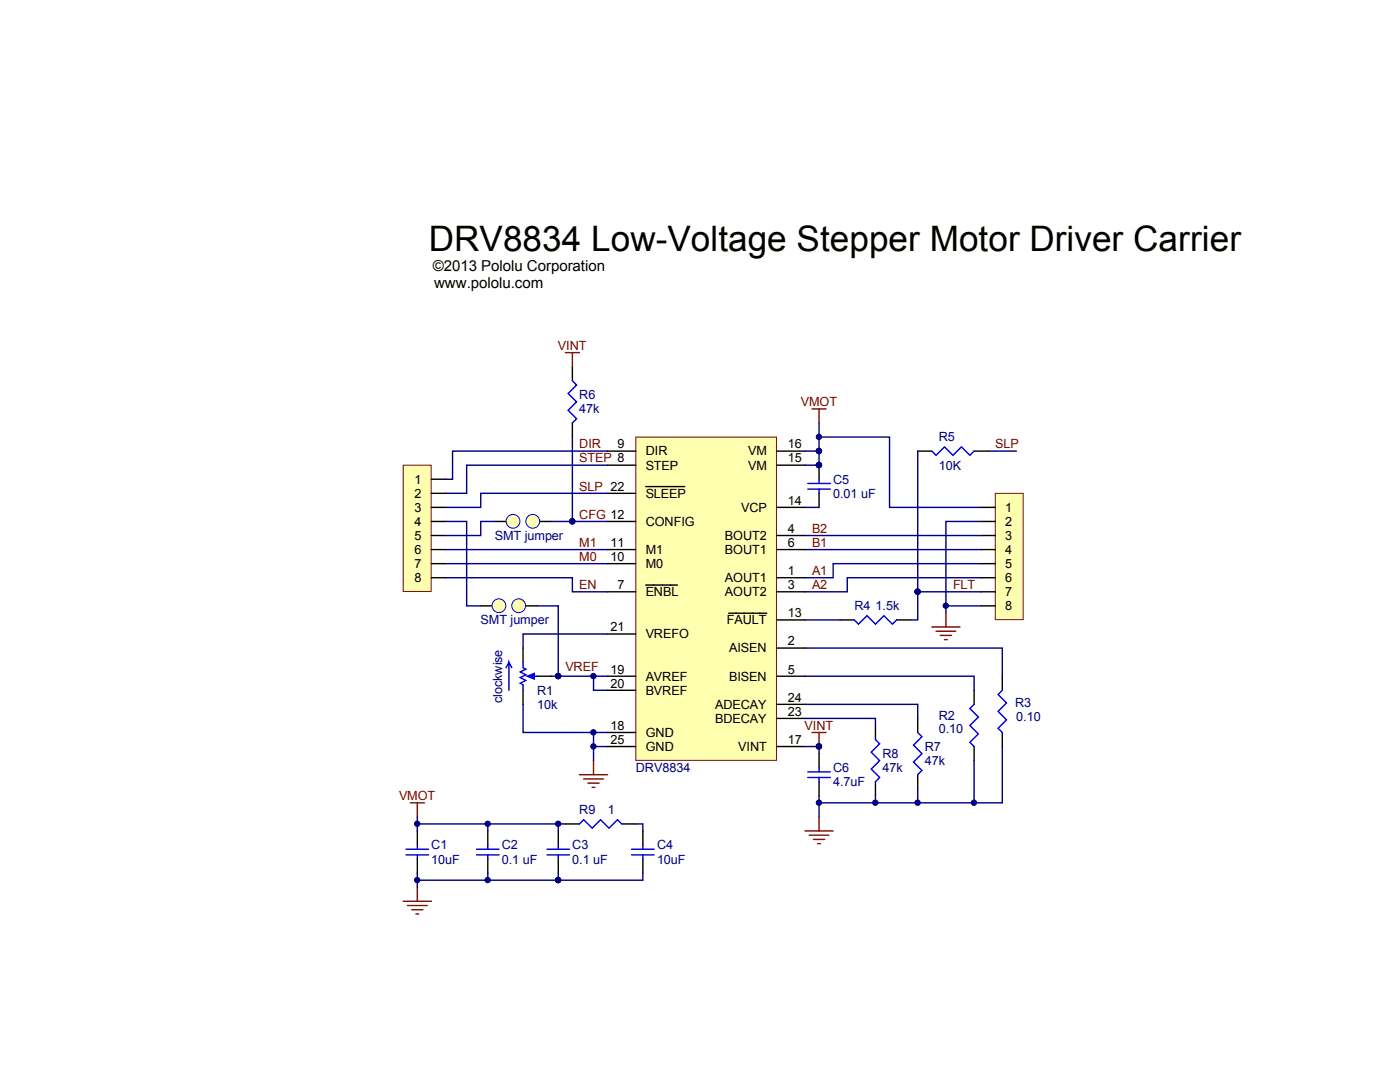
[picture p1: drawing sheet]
<svg xmlns="http://www.w3.org/2000/svg" width="271mm" height="208mm" viewBox="0 0 271 208" stroke-linecap="round" stroke-linejoin="round" font-family="sans-serif">
<path d="M158.5 90v2.7M158.5 95.4v2.7M158.5 145.8v2.7M158.5 151.2v2.7" fill="none" stroke="#000" stroke-width=".27"/>
<circle cx="158.5" cy="90" r=".52" fill="#000080" stroke="#000080" stroke-width=".19"/>
<path d="M156.3 93.5h4.4M156.3 94.6h4.4M158.5 92.7v.8M158.5 94.6v.8M156.3 149.3h4.4M156.3 150.4h4.4M158.5 148.5v.8M158.5 150.4v.8" fill="none" stroke="#00f" stroke-width=".27"/>
<path d="M157.1 79.1h2.8M158.5 79.1v2.7" fill="none" stroke="#800000" stroke-width=".27"/>
<path d="M192.6 95.4h5.4v24.5h-5.4z" fill="#ffffb0" stroke="#800000" stroke-width=".19"/>
<path d="M189.9 98.1h2.7M189.9 100.9h2.7M189.9 106.3h2.7M189.9 103.6h2.7M189.9 109h2.7M189.9 111.8h2.7M189.9 114.5h2.7M189.9 117.2h2.7" fill="none" stroke="#000" stroke-width=".27"/>
<path d="M78 90h5.4v24.4h-5.4z" fill="#ffffb0" stroke="#800000" stroke-width=".19"/>
<g fill="none" stroke="#000" stroke-width=".27">
<path d="M83.5 92.7h2.7M83.5 95.4h2.7M83.5 98.1h2.7M177.6 87.3h2.7M188.5 87.3h2.7M83.5 100.9h2.7M83.5 103.6h2.7M83.5 106.3h2.7M83.5 109h2.7M83.5 111.8h2.7M162.6 119.9h2.7M173.5 119.9h2.7"/>
<path d="M188.5 133.5v2.7M194 130.8v2.7M188.5 144.4v2.7M194 141.7v2.7M94.4 160.7v2.8M94.4 166.2v2.7M108 160.7v2.8M108 166.2v2.7"/>
</g>
<g fill="none" stroke="#000080" stroke-width=".27">
<path d="M117.6 87.3h-30v5.4h-1.4M117.6 90h-27.3v5.4h-4.1M158.5 84.5h13.6v13.6h17.8M191.2 87.3h5.5M86.2 111.8h24.6v2.7h6.8M86.2 106.3h31.4M86.2 109h31.4M155.8 103.6h34.1M155.8 106.3h34.1M155.8 119.9h6.8M183.1 117.2h6.8M189.9 100.9h-6.8v17.7"/>
<path d="M189.9 109h-28.7v2.8h-5.4M189.9 111.8h-25.9v2.7h-8.2M101.2 136.2v5.5h16.4M114.9 130.8v2.7h2.7M117.6 122.6h-16.4v2.8M155.8 130.8h32.7v2.7M155.8 125.4h38.2v5.4M80.8 158v2.7M94.4 159.4v1.3M114.9 144.4h2.7M114.9 141.7v5.4M158.5 153.9v4.1"/>
<path d="M188.5 147.1v8.2M194 144.4v10.9h-35.5M80.8 168.9v2.7M94.4 168.9v1.4"/>
</g>
<g fill="#000080" stroke="#000080" stroke-width=".19">
<circle cx="158.5" cy="84.5" r=".52"/>
<circle cx="183" cy="117.2" r=".52"/>
<circle cx="158.5" cy="144.4" r=".52"/>
<circle cx="114.8" cy="130.8" r=".52"/>
<circle cx="114.8" cy="144.4" r=".52"/>
<circle cx="188.5" cy="155.3" r=".52"/>
<circle cx="158.5" cy="155.3" r=".52"/>
<circle cx="94.4" cy="170.2" r=".52"/>
<circle cx="94.4" cy="159.4" r=".52"/>
<circle cx="114.8" cy="141.7" r=".52"/>
</g>
<g fill="none" stroke="#800000" stroke-width=".27">
<path d="M183.1 118.6v2.7M180.3 121.3h5.5M181.1 122.1h3.9M182 122.9h2.1M182.8 123.7h.5M79.4 155.3h2.7M80.8 155.3v2.7M112.1 149.9h5.5M113 150.7h3.8M113.8 151.5h2.2M114.6 152.3h.5M114.9 147.1v2.8"/>
<path d="M157.1 141.7h2.8M158.5 141.7v2.7M158.5 158v2.7M78 174.3h5.5M78.9 175.2h3.8M79.7 176h2.2M80.5 176.8h.5M80.8 171.6v2.7M155.8 160.7h5.4M156.6 161.6h3.8M157.4 162.4h2.2M158.2 163.2h.6"/>
</g>
<path d="M180.3 87.3l.8 .8 1.7-1.7 1.6 1.7 1.7-1.7 1.6 1.7 .8-.8M165.3 119.9l.8 .8 1.7-1.6 1.6 1.6 1.7-1.6 1.6 1.6 .8-.8M188.5 136.2l-.8 .9 1.6 1.6-1.6 1.6 1.6 1.7-1.6 1.6 .8 .8M194 133.5l-.9 .8 1.7 1.7-1.7 1.6 1.7 1.6-1.7 1.7 .9 .8M92.2 164.3h4.4M92.2 165.4h4.4M94.4 163.5v.8M94.4 165.4v.8M105.9 164.3h4.3M105.9 165.4h4.3M108 163.5v.8M108 165.4v.8" fill="none" stroke="#00f" stroke-width=".27"/>
<path d="M123 84.5h27.3v62.6h-27.3z" fill="#ffffb0" stroke="#800000" stroke-width=".19"/>
<g fill="none" stroke="#000" stroke-width=".27">
<path d="M110.8 70.9v2.8M110.8 81.8v2.7M117.6 95.4h5.4M117.6 90h5.4M117.6 87.3h5.4M125 94.1h7.5M150.3 98.1h5.5M150.3 90h5.5M150.3 87.3h5.5M95.8 100.9h2.7M103.9 100.9h2.8M117.6 114.5h5.4"/>
<path d="M117.6 109h5.4M117.6 106.3h5.4M117.6 100.9h5.4M125 113.2h6.1M141 118.6h7.4M150.3 103.6h5.5M150.3 114.5h5.5M150.3 119.9h5.5M150.3 106.3h5.5M150.3 111.8h5.5M117.6 122.6h5.4M117.6 133.5h5.4"/>
<path d="M117.6 130.8h5.4M150.3 139h5.5M150.3 136.2h5.5M150.3 130.8h5.5M150.3 125.4h5.5M177.6 139v2.7M109.4 159.4h2.7M117.6 144.4h5.4M117.6 141.7h5.4M120.3 159.4h2.7M150.3 144.4h5.5M169.4 140.3v2.8"/>
<path d="M169.4 151.2v2.7M177.6 149.9v2.7M80.8 160.7v2.8M80.8 166.2v2.7M124.4 160.7v2.8M124.4 166.2v2.7"/>
</g>
<path d="M155.8 98.1h2.7M155.8 87.3h2.7M158.5 81.8v8.2h-2.7M177.6 87.3v27.2M155.8 139h13.6v1.3M155.8 136.2h21.8v2.8M80.8 159.4h28.6M108 159.4v1.3M123 159.4h1.4v1.3M169.4 153.9v1.4M177.6 152.6v2.7" fill="none" stroke="#000080" stroke-width=".27"/>
<g fill="#000080" stroke="#000080" stroke-width=".19">
<circle cx="158.5" cy="90" r=".52"/>
<circle cx="158.5" cy="87.2" r=".52"/>
<circle cx="177.6" cy="114.4" r=".52"/>
<circle cx="177.6" cy="155.3" r=".52"/>
<circle cx="169.4" cy="155.3" r=".52"/>
<circle cx="108" cy="159.4" r=".52"/>
<circle cx="80.7" cy="159.4" r=".52"/>
</g>
<path d="M110.8 73.7l.8 .8-1.7 1.6 1.7 1.6-1.7 1.7 1.7 1.6-.8 .8M112.1 159.4l.9-.8 1.6 1.6 1.6-1.6 1.7 1.6 1.6-1.6 .8 .8M169.4 143.1l.8 .8-1.6 1.6 1.6 1.6-1.6 1.7 1.6 1.6-.8 .8M177.6 141.7l.8 .8-1.6 1.6 1.6 1.7-1.6 1.6 1.6 1.6-.8 .9M78.6 164.3h4.3M78.6 165.4h4.3M80.8 163.5v.8M80.8 165.4v.8M122.2 164.3h4.4M122.2 165.4h4.4M124.4 163.5v.8M124.4 165.4v.8" fill="none" stroke="#00f" stroke-width=".27"/>
<path d="M109.4 68.2h2.7M110.8 68.2v2.7" fill="none" stroke="#800000" stroke-width=".27"/>
<g fill="#ffffb0" stroke="#00f" stroke-width=".19">
<circle cx="99.3" cy="100.8" r="1.34"/>
<circle cx="103.1" cy="100.8" r="1.34"/>
</g>
<path d="M117.6 95.4h-24.6v2.7h-6.8M106.7 100.9h4.1" fill="none" stroke="#000080" stroke-width=".27"/>
<circle cx="110.7" cy="100.8" r=".52" fill="#000080" stroke="#000080" stroke-width=".19"/>
<path d="M93 117.2h2.8M101.2 117.2h2.7" fill="none" stroke="#000" stroke-width=".27"/>
<g fill="#ffffb0" stroke="#00f" stroke-width=".19">
<circle cx="96.6" cy="117.2" r="1.34"/>
<circle cx="100.4" cy="117.2" r="1.34"/>
</g>
<path d="M110.8 84.5v16.4h6.8M86.2 100.9h4.1v16.3h2.7M95.8 100.9h-2.8v2.7h-6.8M103.9 117.2h4.1v13.6M189.9 114.5h-12.3v5.4h-1.4M106.7 130.8h10.9M155.8 144.4h2.7v1.4M80.8 170.3h27.2M108 168.9v1.4M124.4 168.9v1.4h-16.4" fill="none" stroke="#000080" stroke-width=".27"/>
<g fill="#000080" stroke="#000080" stroke-width=".19">
<circle cx="110.7" cy="100.8" r=".52"/>
<circle cx="158.5" cy="144.4" r=".52"/>
<circle cx="108" cy="130.8" r=".52"/>
<circle cx="177.6" cy="114.4" r=".52"/>
<circle cx="108" cy="170.2" r=".52"/>
<circle cx="80.7" cy="170.2" r=".52"/>
</g>
<path d="M101.2 125.4v2.7M101.2 133.5v2.7M103.9 130.8h2.8" fill="none" stroke="#000" stroke-width=".27"/>
<path d="M98.5 128.1l-.6 1.1M99 129.2l-.5-1.1v5.4M101.2 128.1v1.1l.6 .2-1.1 .6 1.1 .5-1.1 .6 1.1 .5-1.1 .6 .5 .2v1.1M102.6 130.8h1.3" fill="none" stroke="#00f" stroke-width=".27"/>
<path d="M102 130.8l1.4-.5v1z" fill="#00f" stroke="#00f" stroke-width=".27"/>
<text font-size="6.8" x="83" y="48.5">DRV8834 Low-Voltage Stepper Motor Driver Carrier</text>
<g font-size="2.9">
<text x="83.8" y="52.4">©2013 Pololu Corporation</text>
<text x="84" y="55.6">www.pololu.com</text>
</g>
<g font-size="2.4" fill="#800000">
<text x="108" y="67.7">VINT</text>
<text x="155" y="78.6">VMOT</text>
<text x="112.1" y="86.8">DIR</text>
<text x="112.1" y="89.5">STEP 8</text>
<text x="192.6" y="86.8">SLP</text>
<text x="112.1" y="94.9">SLP 22</text>
<text x="112.1" y="100.4">CFG 12</text>
<text x="112.1" y="105.8">M1</text>
<text x="157.1" y="105.8">B1</text>
<text x="157.1" y="103.1">B2</text>
<text x="112.1" y="108.5">M0</text>
<text x="112.1" y="113.9">EN</text>
<text x="157.1" y="111.2">A1</text>
<text x="157.1" y="113.9">A2</text>
<text x="184.4" y="113.9">FLT</text>
<text x="109.4" y="129.7">VREF</text>
<text x="155.7" y="141.2">VINT</text>
<text x="77.2" y="154.8">VMOT</text>
</g>
<g font-size="2.4" fill="#000080">
<text x="112.1" y="77.2">R6</text>
<text x="112.1" y="80">47k</text>
<text x="181.7" y="85.4">R5</text>
<text x="161.2" y="93.6">C5</text>
<text x="181.7" y="90.8">10K</text>
<text x="161.2" y="96.3">0.01 uF</text>
<text x="95.8" y="104.4">SMT jumper</text>
<text x="165.3" y="118">R4</text>
<text x="169.4" y="118">1.5k</text>
<text x="93" y="120.7">SMT jumper</text>
<text x="97.2" y="136" transform="rotate(-90 97.2 136)">clockwise</text>
<text x="104" y="137.1">10k</text>
<text x="104" y="134.3">R1</text>
<text x="196.4" y="136.8">R3</text>
<text x="181.7" y="141.7">0.10</text>
<text x="181.7" y="139.2">R2</text>
<text x="196.7" y="139.5">0.10</text>
<text x="123.1" y="149.3">DRV8834</text>
<text x="161.2" y="149.3">C6</text>
<text x="170.8" y="149.3">47k</text>
<text x="170.8" y="146.6">R8</text>
<text x="179" y="148">47k</text>
<text x="179" y="145.2">R7</text>
<text x="161.2" y="152">4.7uF</text>
<text x="112.1" y="157.5">R9</text>
<text x="117.6" y="157.5">1</text>
<text x="83.5" y="167">10uF</text>
<text x="83.5" y="164.3">C1</text>
<text x="97.1" y="167">0.1 uF</text>
<text x="97.1" y="164.3">C2</text>
<text x="110.8" y="167">0.1 uF</text>
<text x="110.8" y="164.3">C3</text>
<text x="127.1" y="167">10uF</text>
<text x="127.1" y="164.3">C4</text>
</g>
<g font-size="2.4">
<text x="119.5" y="86.8">9</text>
<text x="125" y="88.1">DIR</text>
<text x="144.8" y="88.1">VM</text>
<text x="152.5" y="86.8">16</text>
<text x="152.5" y="89.5">15</text>
<text x="80.2" y="93.6">1</text>
<text x="125" y="90.8">STEP</text>
<text x="144.8" y="90.8">VM</text>
<text x="80.2" y="96.3">2</text>
<text x="80.2" y="101.7">4</text>
<text x="80.2" y="99">3</text>
<text x="125" y="101.7">CONFIG</text>
<text x="125" y="96.3">SLEEP</text>
<text x="143.4" y="99">VCP</text>
<text x="152.5" y="97.6">14</text>
<text x="194.5" y="99">1</text>
<text x="194.5" y="101.7">2</text>
<text x="80.2" y="104.4">5</text>
<text x="80.2" y="107.2">6</text>
<text x="118.2" y="105.8">11</text>
<text x="125" y="107.2">M1</text>
<text x="140.3" y="104.4">BOUT2</text>
<text x="140.3" y="107.2">BOUT1</text>
<text x="152.5" y="103.1">4</text>
<text x="152.5" y="105.8">6</text>
<text x="194.5" y="107.2">4</text>
<text x="194.5" y="104.4">3</text>
<text x="80.2" y="109.9">7</text>
<text x="80.2" y="112.6">8</text>
<text x="118.2" y="108.5">10</text>
<text x="119.5" y="113.9">7</text>
<text x="125" y="109.9">M0</text>
<text x="140.3" y="112.6">AOUT1</text>
<text x="152.5" y="113.9">3</text>
<text x="152.5" y="111.2">1</text>
<text x="194.5" y="109.9">5</text>
<text x="194.5" y="112.6">6</text>
<text x="125" y="115.3">ENBL</text>
<text x="140.3" y="115.3">AOUT2</text>
<text x="152.5" y="119.4">13</text>
<text x="194.5" y="115.3">7</text>
<text x="194.5" y="118">8</text>
<text x="118.2" y="122.1">21</text>
<text x="125" y="123.5">VREFO</text>
<text x="140.7" y="120.7">FAULT</text>
<text x="152.5" y="124.8">2</text>
<text x="118.2" y="130.3">19</text>
<text x="125" y="131.6">AVREF</text>
<text x="141.1" y="126.2">AISEN</text>
<text x="141.1" y="131.6">BISEN</text>
<text x="152.5" y="130.3">5</text>
<text x="118.2" y="133">20</text>
<text x="125" y="134.3">BVREF</text>
<text x="138.4" y="137.1">ADECAY</text>
<text x="152.5" y="135.7">24</text>
<text x="118.2" y="141.2">18</text>
<text x="118.2" y="143.9">25</text>
<text x="125" y="142.5">GND</text>
<text x="138.4" y="139.8">BDECAY</text>
<text x="152.5" y="143.9">17</text>
<text x="152.5" y="138.4">23</text>
<text x="125" y="145.2">GND</text>
<text x="142.9" y="145.2">VINT</text>
</g>
</svg>
